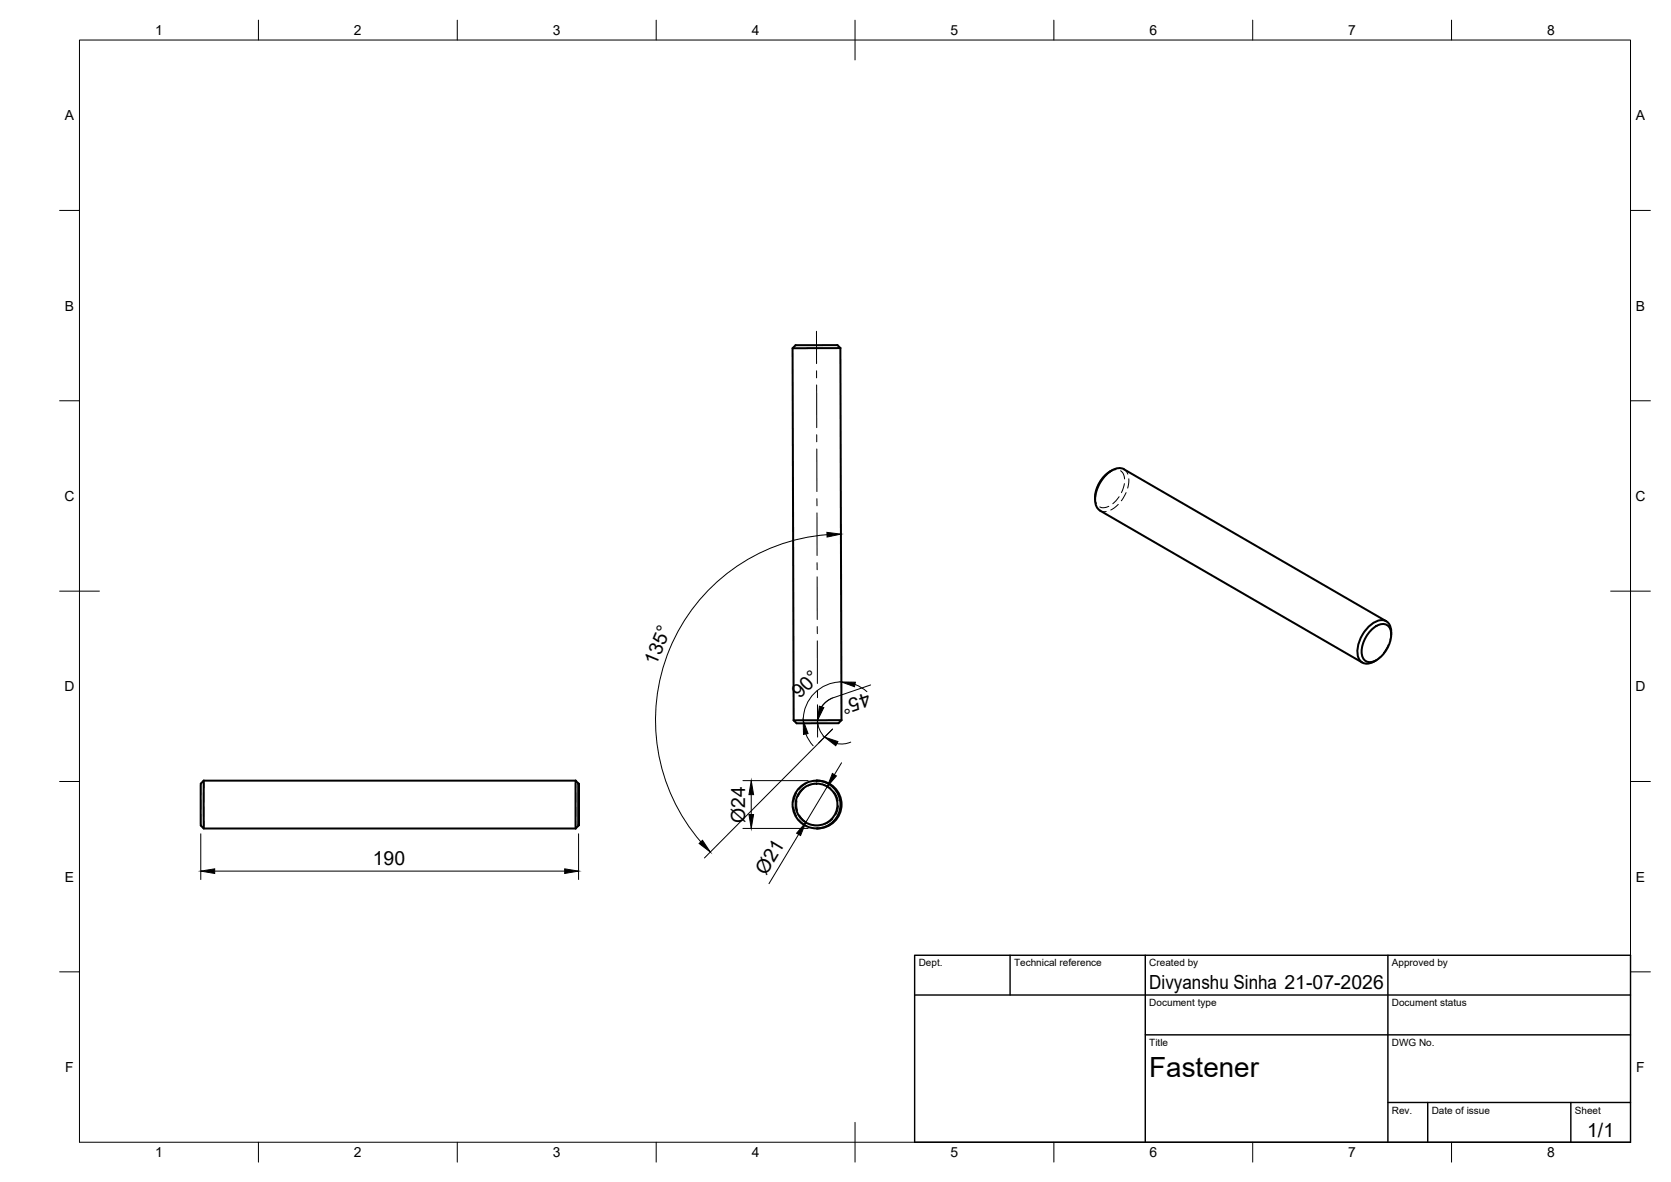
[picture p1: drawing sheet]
<svg xmlns="http://www.w3.org/2000/svg" width="420mm" height="297mm" viewBox="0 0 420 297" stroke-linecap="round" stroke-linejoin="round" font-family="sans-serif">
<!-- layer: Visible -->
<g fill="none" stroke="#000" stroke-width=".51">
<path d="M211.3 87.5l-.7-.8h-10.6l-.7 .8 .3 93.5M211.3 87.5h-12M211.3 87.5l.3 93.5M279.1 118.5a8.2 8.2 0 0 0-3.8 7M279.6 118.2l-.6 .3M344.8 158.3a3.5 3.5 0 0 1 3.9-1.2 3.5 3.5 0 0 1 .9 4 7.3 7.3 0 0 1-5 5.3 2.21 2.21 0 0 1-2.2-2.7 8.2 8.2 0 0 1 2.4-5.4zM348.6 156.1l-66-38.2a3.7 3.7 0 0 0-4.1 1.1 8.9 8.9 0 0 0-3 7.7l.6 1.2 .5 .4 65.9 38.2M349.8 159.5a3.1 3.1 0 0 0-2-3.6 6 6 0 0 0-5.3 3.7 6.9 6.9 0 0 0-.9 5.8 2.51 2.51 0 0 0 4 .8M346.1 165.9l-.5 .3M51.2 196.2l-.7 .7v.4v10.1l.7 .8h93.5M51.2 196.2v12M51.2 196.2h93.5"/>
<path d="M144.7 196.2v12M144.7 196.2l.8 .7M145.5 196.9v10.5zM205.3 196.2a6 6 0 0 1 6.3 6 6 6 0 0 1-6.3 6M211.6 181h-12M211.6 181l-.8 .7-10.5 .1-.7-.8M145.5 207.4l-.8 .8"/>
<circle cx="205.3" cy="202.2" r="6"/>
<circle cx="205.3" cy="202.2" r="5.3"/>
</g>
<!-- layer: Hidden -->
<g fill="none" stroke="#000" stroke-width=".25">
<path d="M280.6 118l-1.6 .5M281.7 118.3l.7 .7 .4 1.4M282.6 117.9l.6 .6 .4 .7M275.3 124.9l.4 1.6M276.6 128.3l.8 .3h.8M278.8 127.2l-1.4 .4-.9-.2M281.2 126.8l-1.9 1.4M281.4 124.8l-1.6 1.8M282.7 121.5l-.7 2.3M283.1 123.8l-1.2 2M283.8 120.3l-.3 2.4M349.8 158.9l-.3 2"/>
<path d="M347.1 165l-1.5 1.2M349.1 162l-1.2 2M50.5 196.9v2.9M51.2 196.2v1.8M51.2 199.2v2.4M144.7 196.2v1.8M144.8 199.2v2.4M200.3 199.3l-.7 2.3M202.2 198.2l-.7 .6-.8 1.3M202.8 196.9l-1.8 1.5M205.6 196.2l-1.7 .2M205.6 196.9l-1.3 .2-1.1 .4"/>
<path d="M206.8 197.1l1.3 .5 .8 .6M209.8 199l.5 .9 .4 1.4M50.5 201v2.4M50.5 204.6v2.8M51.2 202.8v2.4M51.2 206.4v1.8M144.7 206.4v1.8M144.8 202.8v2.4M199.6 202.8l.7 2.2M200.4 201.3l-.1 1.2 .2 1.2M201 206l1.8 1.5M201 204.8l.5 .7 1.2 1.1"/>
<path d="M203.8 207.1l1.1 .3h1.3M203.9 207.9l1.7 .3M209.4 205.8l-.7 .6-1.3 .7M210.8 202.5l-.2 1.3-.5 1"/>
</g>
<!-- layer: BORDER -->
<g fill="none" stroke="#000" stroke-width=".25">
<path d="M20 10.1h390v276.9h-390zM65 5.1v5M115 5.1v5M165 5.1v5M215 5.1v10M265 5.1v5M315 5.1v5M365 5.1v5M15 52.9h5M410 52.9h5M15 100.7h5M410 100.7h5"/>
<path d="M15 148.6h10M405 148.6h10M15 196.4h5M410 196.4h5M15 244.2h5M410 244.2h5M65 287v5M115 287v5M165 287v5M215 282.1v9.9M265 287v5M315 287v5"/>
<path d="M365 287v5"/>
</g>
<!-- layer: TITLEBLOCK -->
<path d="M230 240.1h180v46.9h-180zM230 250h180M254 240.1v9.9M288 240.1v46.9M349 240.1v46.9M288 260.1h122M349 277.1h61M359 277.1v9.9M395 277.1v9.9" fill="none" stroke="#000" stroke-width=".36"/>
<!-- layer: Smart Centers -->
<g fill="none" stroke="#000" stroke-width=".25">
<path d="M205.3 83.3v8.1M205.3 93.2v1.8M205.3 96.7l.1 10.8M205.4 109.2v1.8M205.4 112.8v10.7M205.4 125.3v1.8M205.4 128.9v10.7M205.4 141.4l.1 1.8M205.5 145v10.7M205.5 157.5v1.7M205.5 161v10.8M205.5 173.5v1.8"/>
<path d="M205.5 177.1l.1 8.1"/>
</g>
<!-- layer: FD_Dimensions -->
<g fill="none" stroke="#000" stroke-width=".25">
<path d="M207.9 134.4a46.7 46.7 0 0 0-39.6 28.8 46.7 46.7 0 0 0 7.9 48.4M209.3 175.4l-1.5 .9-1.2 1.3M211.5 171.4a9.6 9.6 0 0 0-9.5 9.6M215 172l1.6 .8 1.4 1M218.9 172.1l-9.3 3.2a6 6 0 0 0-2.3 9.9M186.8 196.2h16.4M188.9 199.7v5M202.6 184.4l.8 1.6 1.1 1.4M205.8 186.7l3.5-3.5-32.2 32.4M208 197.7l-5.4 9M211.6 191.7l-1.8 3M213.9 186.5l-1.7 .4h-1.8"/>
<path d="M50.5 209.5v11.5M54 218.9h88M145.5 209.5v11.5M186.8 208.2h16.4M200.8 209.7l-7.4 12.4"/>
</g>
<path d="M207.9 133.8l3.5 .4-3.4 .8zM206 177.5l1.1 .3-1.5 3.2zM211.5 171.4h3.6l-.2 1.2zM188.9 196.2l.6 3.5h-1.2zM202 181l1.2 3.3-1.2 .3zM209.3 194.4l1 .6-2.3 2.7zM207.3 185.2l3.4 1.2-.6 1zM50.5 218.9l3.5-.6v1.2zM142 218.3l3.5 .6-3.5 .6zM175.8 212l.8-.8 2 2.9zM188.3 204.7h1.2l-.6 3.5zM202.6 206.7l-1.3 3.3-1-.6z" fill="#000" stroke="#000" stroke-width=".25"/>
<text font-size="7" x="289" y="270.6">Fastener</text>
<g font-size="4.9">
<text x="165" y="167.4" transform="rotate(-68 165 167.4)">135°</text>
<text x="218.1" y="174" transform="rotate(161 218.1 174)">45°</text>
<text x="201.1" y="175.8" transform="rotate(-45 201.1 175.8)">90°</text>
<text x="187.3" y="206.8" transform="rotate(-90 187.3 206.8)">Ø24</text>
<text x="93.7" y="217.5">190</text>
<text x="192.7" y="220.2" transform="rotate(-59 192.7 220.2)">Ø21</text>
<text x="289" y="248.5">Divyanshu Sinha 21-07-2026</text>
<text x="399.1" y="285.7">1/1</text>
</g>
<g font-size="3.5">
<text x="39" y="8.8">1</text>
<text x="89" y="8.8">2</text>
<text x="139" y="8.8">3</text>
<text x="189" y="8.8">4</text>
<text x="239" y="8.8">5</text>
<text x="289" y="8.8">6</text>
<text x="339" y="8.8">7</text>
<text x="389" y="8.8">8</text>
<text x="16.3" y="30.2">A</text>
<text x="411.3" y="30.2">A</text>
<text x="16.3" y="78">B</text>
<text x="411.3" y="78">B</text>
<text x="16.2" y="125.9">C</text>
<text x="411.2" y="125.9">C</text>
<text x="16.2" y="173.7">D</text>
<text x="411.2" y="173.7">D</text>
<text x="16.3" y="221.6">E</text>
<text x="411.3" y="221.6">E</text>
<text x="16.4" y="269.4">F</text>
<text x="411.4" y="269.4">F</text>
<text x="39" y="290.8">1</text>
<text x="89" y="290.8">2</text>
<text x="139" y="290.8">3</text>
<text x="189" y="290.8">4</text>
<text x="239" y="290.8">5</text>
<text x="289" y="290.8">6</text>
<text x="339" y="290.8">7</text>
<text x="389" y="290.8">8</text>
</g>
<g font-size="2.5">
<text x="231" y="242.9">Dept.</text>
<text x="255" y="242.9">Technical reference</text>
<text x="289" y="242.9">Created by</text>
<text x="350" y="242.9">Approved by</text>
<text x="289" y="252.8">Document type</text>
<text x="350" y="252.8">Document status</text>
<text x="289" y="262.9">Title</text>
<text x="350" y="262.9">DWG No.</text>
<text x="350" y="279.9">Rev.</text>
<text x="360" y="279.9">Date of issue</text>
<text x="396" y="279.9">Sheet</text>
</g>
</svg>
